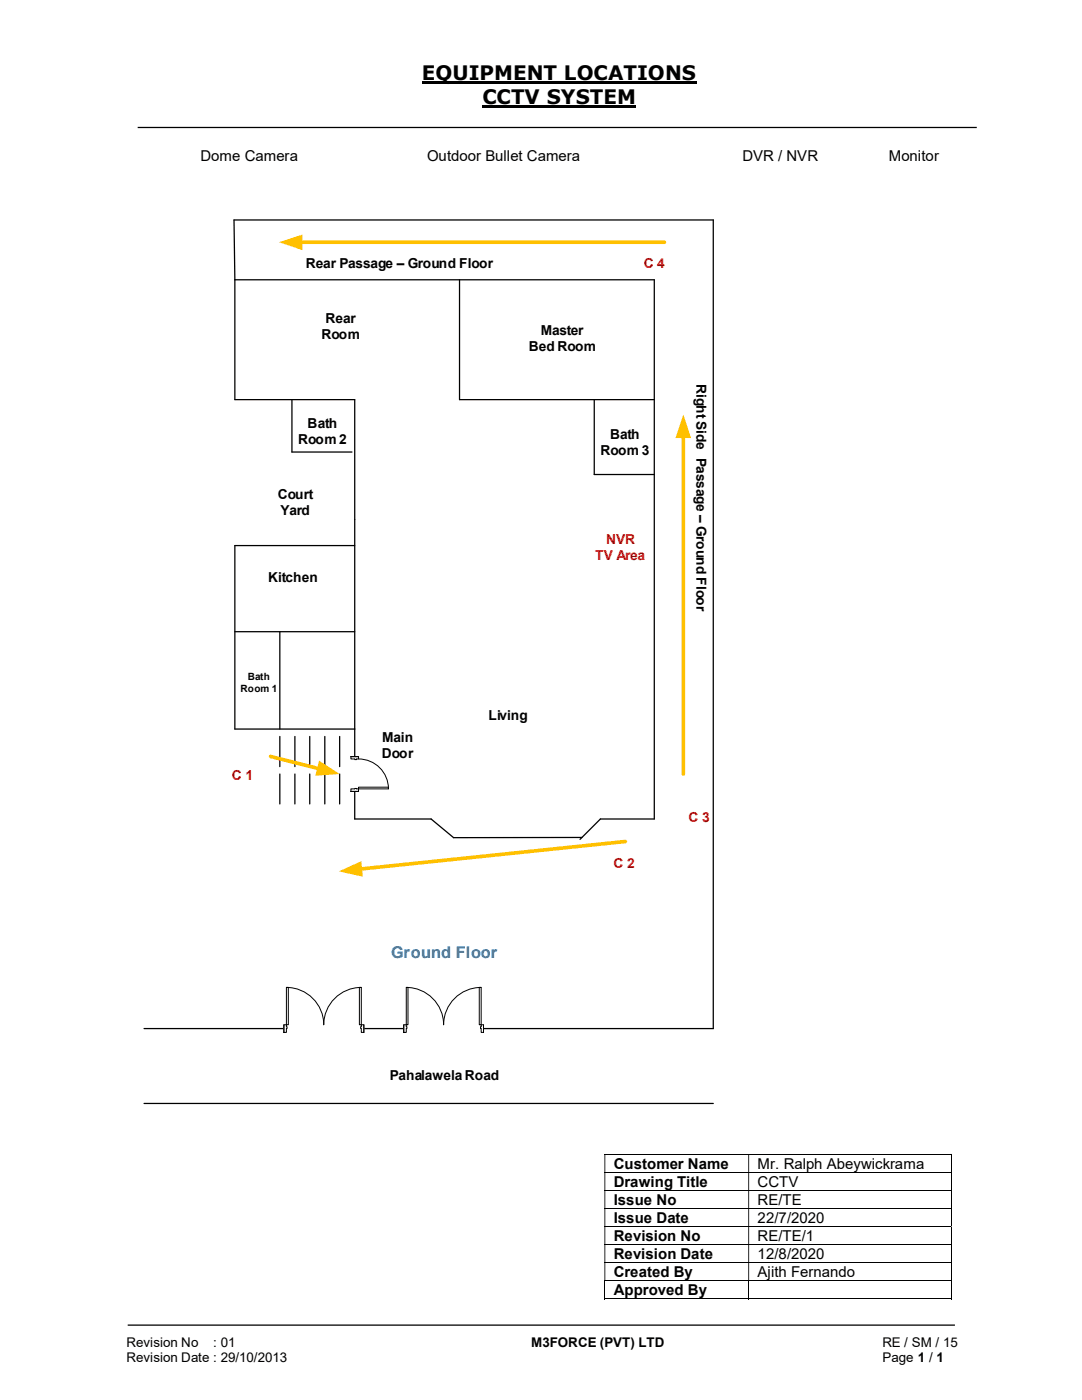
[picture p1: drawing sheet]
<svg xmlns="http://www.w3.org/2000/svg" width="216mm" height="279mm" viewBox="0 0 216 279" stroke-linecap="round" stroke-linejoin="round" font-family="sans-serif">
<path d="M84.2 16.5h54.8M96.3 21.3h30.7" fill="none" stroke="#000" stroke-width=".42"/>
<path d="M27.5 25.4h167.4M46.7 43.9h95.6v161.4M25.5 264.5h165" fill="none" stroke="#000" stroke-width=".25"/>
<g fill="none" stroke="#000" stroke-width=".2">
<path d="M120.6 230.4h69.1M120.6 234h69.1M120.6 237.6h69.1M189.8 230.5v3.4M189.8 234.1v3.4M189.8 237.7v3.4M120.6 241.2h69.1M120.6 244.8h69.1M120.6 248.4h69.1M120.6 252h69.1M120.6 255.6h69.1M120.6 259.2h28.7"/>
<path d="M120.7 255.7v3.6M149.4 255.7v3.6M149.5 259.2h40.2M189.8 241.3v3.4M189.8 244.9v3.4M189.8 248.5v3.4M189.8 252.1v3.4M189.8 255.7v3.6"/>
</g>
<g fill="#000">
<path d="M189.7 230.3h.2v.2h-.2zM120.6 230.5h.2v3.4h-.2zM149.3 230.5h.2v3.4h-.2z" fill-rule="evenodd"/>
<path d="M189.7 233.9h.2v.2h-.2zM120.6 234.1h.2v3.4h-.2zM149.3 234.1h.2v3.4h-.2z" fill-rule="evenodd"/>
<path d="M189.7 237.5h.2v.2h-.2zM120.6 237.7h.2v3.4h-.2zM149.3 237.7h.2v3.4h-.2z" fill-rule="evenodd"/>
<path d="M189.7 241.1h.2v.2h-.2zM120.6 241.3h.2v3.4h-.2zM149.3 241.3h.2v3.4h-.2z" fill-rule="evenodd"/>
<path d="M189.7 244.7h.2v.2h-.2zM120.6 244.9h.2v3.4h-.2zM149.3 244.9h.2v3.4h-.2z" fill-rule="evenodd"/>
<path d="M189.7 248.3h.2v.2h-.2zM120.6 248.5h.2v3.4h-.2zM149.3 248.5h.2v3.4h-.2z" fill-rule="evenodd"/>
<path d="M189.7 251.9h.2v.2h-.2zM120.6 252.1h.2v3.4h-.2zM149.3 252.1h.2v3.4h-.2z" fill-rule="evenodd"/>
</g>
<path d="M189.7 255.5h.2v.2h-.2zM189.7 259.1h.2v.2h-.2z" fill="#000"/>
<path d="M59.9 48.3h72.7" fill="none" stroke="#ffc000" stroke-width=".72"/>
<path d="M55.7 48.3l4.6-1.5v3.1z" fill="#ffc000"/>
<g fill="none" stroke="#000" stroke-width=".25">
<path d="M46.7 43.9l.2 11.9M46.9 55.8v24h23.9v83.6h15.2l4.5 3.8 25.6-.1M46.9 55.8h83.7v107.6h-10.8l-4.1 4.1M91.7 55.8v24h38.9M58.3 79.8v10.4h11.9M118.6 79.8v14.9h12M70.8 108.9h-23.9v36.6h23.9M46.9 126.1h23.9M55.8 126.1v19.4M55.8 147v6M55.8 154.5v5.9M58.8 147v6"/>
<path d="M58.8 154.5v5.9M61.8 147v6M61.8 154.5v5.9M64.8 147v6M64.8 154.5v5.9M67.8 147v6M67.8 154.5v5.9M28.7 205.3h113.6"/>
</g>
<path d="M136.4 87v67.5" fill="none" stroke="#ffc000" stroke-width=".72"/>
<path d="M136.4 82.7l1.5 4.7h-3.1z" fill="#ffc000"/>
<path d="M124.8 167.9l-53 5.5" fill="none" stroke="#ffc000" stroke-width=".72"/>
<path d="M67.6 173.9l4.5-2 .3 3.1z" fill="#ffc000"/>
<path d="M54 151l9.7 2.4" fill="none" stroke="#ffc000" stroke-width=".72"/>
<path d="M63.7 151.8l4.1 2.7-4.9 .3z" fill="#ffc000"/>
<path d="M28.7 220.2h113.6" fill="none" stroke="#000" stroke-width=".25"/>
<path d="M70 151h1.6v6.9h-1.6z" fill-rule="evenodd" fill="#fff"/>
<path d="M70 151h1.6v6.9h-1.6z" fill="none" stroke="#fff" stroke-width=".2"/>
<path d="M70 157.4v.5h1.5v-.5zM70 151h1.5v.5h-1.5z" fill-rule="evenodd" fill="#fff"/>
<path d="M70.8 157.4h-.8v.5h1.5v-.5h-.3M70.8 151.5h-.8v-.5h1.5v.5h-.3" fill="none" stroke="#000" stroke-width=".2"/>
<path d="M70.8 157.4h.4zM70.8 151.5h.4v.1h-.4z" fill-rule="evenodd" fill="#fff"/>
<path d="M70 157.9h1.5M70 151h1.5M70.8 157.4h.4M70.8 151.5v.1h.4v-.1M71.5 151.5a6 6 0 0 1 6 5.9" fill="none" stroke="#000" stroke-width=".2"/>
<path d="M71.5 157.1h6v.3h-6z" fill="#fff"/>
<path d="M71.5 157.1h6v.3h-6z" fill="none" stroke="#000" stroke-width=".2"/>
<path d="M56.6 204.5h16v1.6h-16z" fill="#fff"/>
<path d="M56.6 204.5h16v1.6h-16z" fill="none" stroke="#fff" stroke-width=".2"/>
<path d="M72.1 204.5v1.5h.5v-1.5zM56.6 204.5h.5v1.5h-.5z" fill-rule="evenodd" fill="#fff"/>
<path d="M57.1 204.9v-.4h-.5v1.5h.5v-.7M72.1 204.9v-.4h.5v1.5h-.5v-.7" fill="none" stroke="#000" stroke-width=".2"/>
<path d="M72 204.9v.4h.1v-.4zM57.2 204.9h.1v.4h-.1z" fill-rule="evenodd" fill="#fff"/>
<path d="M57.1 197.1a7.5 7.5 0 0 1 7.5 7.4 7.5 7.5 0 0 1 7.5-7.4M56.6 204.5v1.5M57.2 204.9h.1v.4h-.1M72.1 204.9h-.1v.4h.1M72.6 204.5v1.5" fill="none" stroke="#000" stroke-width=".2"/>
<path d="M57.1 197.1h.4v7.4h-.4z" fill-rule="evenodd" fill="#fff"/>
<path d="M57.1 197.1h.4v7.4h-.4z" fill="none" stroke="#000" stroke-width=".2"/>
<path d="M71.7 197.1h.4v7.4h-.4z" fill-rule="evenodd" fill="#fff"/>
<path d="M71.7 197.1h.4v7.4h-.4z" fill="none" stroke="#000" stroke-width=".2"/>
<path d="M80.6 204.5h15.9v1.6h-15.9z" fill="#fff"/>
<path d="M80.6 204.5h15.9v1.6h-15.9z" fill="none" stroke="#fff" stroke-width=".2"/>
<path d="M96 204.5v1.5h.5v-1.5zM80.6 204.5h.5v1.5h-.5z" fill-rule="evenodd" fill="#fff"/>
<path d="M81.1 204.9v-.4h-.5v1.5h.5v-.7M96 204.9v-.4h.5v1.5h-.5v-.7" fill="none" stroke="#000" stroke-width=".2"/>
<path d="M95.9 204.9v.4h.1v-.4zM81.1 204.9h.1v.4h-.1z" fill-rule="evenodd" fill="#fff"/>
<path d="M81.1 197.1a7.5 7.5 0 0 1 7.4 7.4 7.5 7.5 0 0 1 7.5-7.4M80.6 204.5v1.5M81.1 204.9h.1v.4h-.1M96 204.9h-.1v.4h.1M96.5 204.5v1.5" fill="none" stroke="#000" stroke-width=".2"/>
<path d="M81.1 197.1h.3v7.4h-.3z" fill-rule="evenodd" fill="#fff"/>
<path d="M81.1 197.1h.3v7.4h-.3z" fill="none" stroke="#000" stroke-width=".2"/>
<path d="M95.6 197.1h.4v7.4h-.4z" fill-rule="evenodd" fill="#fff"/>
<path d="M95.6 197.1h.4v7.4h-.4z" fill="none" stroke="#000" stroke-width=".2"/>
<g font-size="4">
<text x="84.2" y="16">EQUIPMENT LOCATIONS</text>
<text x="96.3" y="20.8">CCTV SYSTEM</text>
</g>
<text font-size="3.2" fill="#0070c0" x="78" y="191.1">Ground Floor</text>
<g font-size="3">
<text x="40" y="32.1">Dome Camera</text>
<text x="85.2" y="32.1">Outdoor Bullet Camera</text>
<text x="148.1" y="32.1">DVR / NVR</text>
<text x="177.4" y="32.1">Monitor</text>
<text x="122.5" y="233.3">Customer Name</text>
<text x="151.2" y="233.3">Mr. Ralph Abeywickrama</text>
<text x="122.5" y="236.8">Drawing Title</text>
<text x="151.2" y="236.8">CCTV</text>
<text x="122.5" y="240.5">Issue No</text>
<text x="122.5" y="244.1">Issue Date</text>
<text x="151.2" y="240.5">RE/TE</text>
<text x="151.2" y="244.1">22/7/2020</text>
<text x="122.5" y="247.7">Revision No</text>
<text x="122.5" y="251.2">Revision Date</text>
<text x="151.2" y="247.7">RE/TE/1</text>
<text x="151.2" y="251.2">12/8/2020</text>
<text x="122.5" y="254.8">Created By</text>
<text x="151.2" y="254.8">Ajith Fernando</text>
<text x="122.5" y="258.5">Approved By</text>
</g>
<g font-size="2.7">
<text x="61" y="53.4">Rear Passage – Ground Floor</text>
<text x="64.9" y="64.4">Rear</text>
<text x="64.1" y="67.6">Room</text>
<text x="105.5" y="70">Bed Room</text>
<text x="107.9" y="66.8">Master</text>
<text x="139" y="76.6" transform="rotate(90 139 76.6)">Right Side Passage – Ground Floor</text>
<text x="59.5" y="88.6">Room 2</text>
<text x="61.4" y="85.4">Bath</text>
<text x="121.7" y="87.7">Bath</text>
<text x="119.8" y="90.9">Room 3</text>
<text x="55.4" y="99.7">Court</text>
<text x="56" y="102.8">Yard</text>
<text x="53.5" y="116.2">Kitchen</text>
<text x="97.5" y="143.8">Living</text>
<text x="76.3" y="148.1">Main</text>
<text x="76.2" y="151.3">Door</text>
<text x="77.8" y="215.5">Pahalawela Road</text>
<text x="25.2" y="268.8">Revision No</text>
<text x="42.6" y="268.8">: 01</text>
<text x="106" y="268.8">M3FORCE (PVT) LTD</text>
<text x="176.1" y="268.8">RE / SM / 15</text>
<text x="25.2" y="271.8">Revision Date : 29/10/2013</text>
<text x="176.1" y="271.8">Page 1 / 1</text>
</g>
<g font-size="2.7" fill="#c00000">
<text x="128.4" y="53.4">C 4</text>
<text x="118.7" y="111.8">TV Area</text>
<text x="120.9" y="108.6">NVR</text>
<text x="46.2" y="155.7">C 1</text>
<text x="137.4" y="164">C 3</text>
<text x="122.4" y="173.3">C 2</text>
</g>
<g font-size="2">
<text x="49.4" y="135.7">Bath</text>
<text x="48" y="138.1">Room 1</text>
</g>
</svg>
